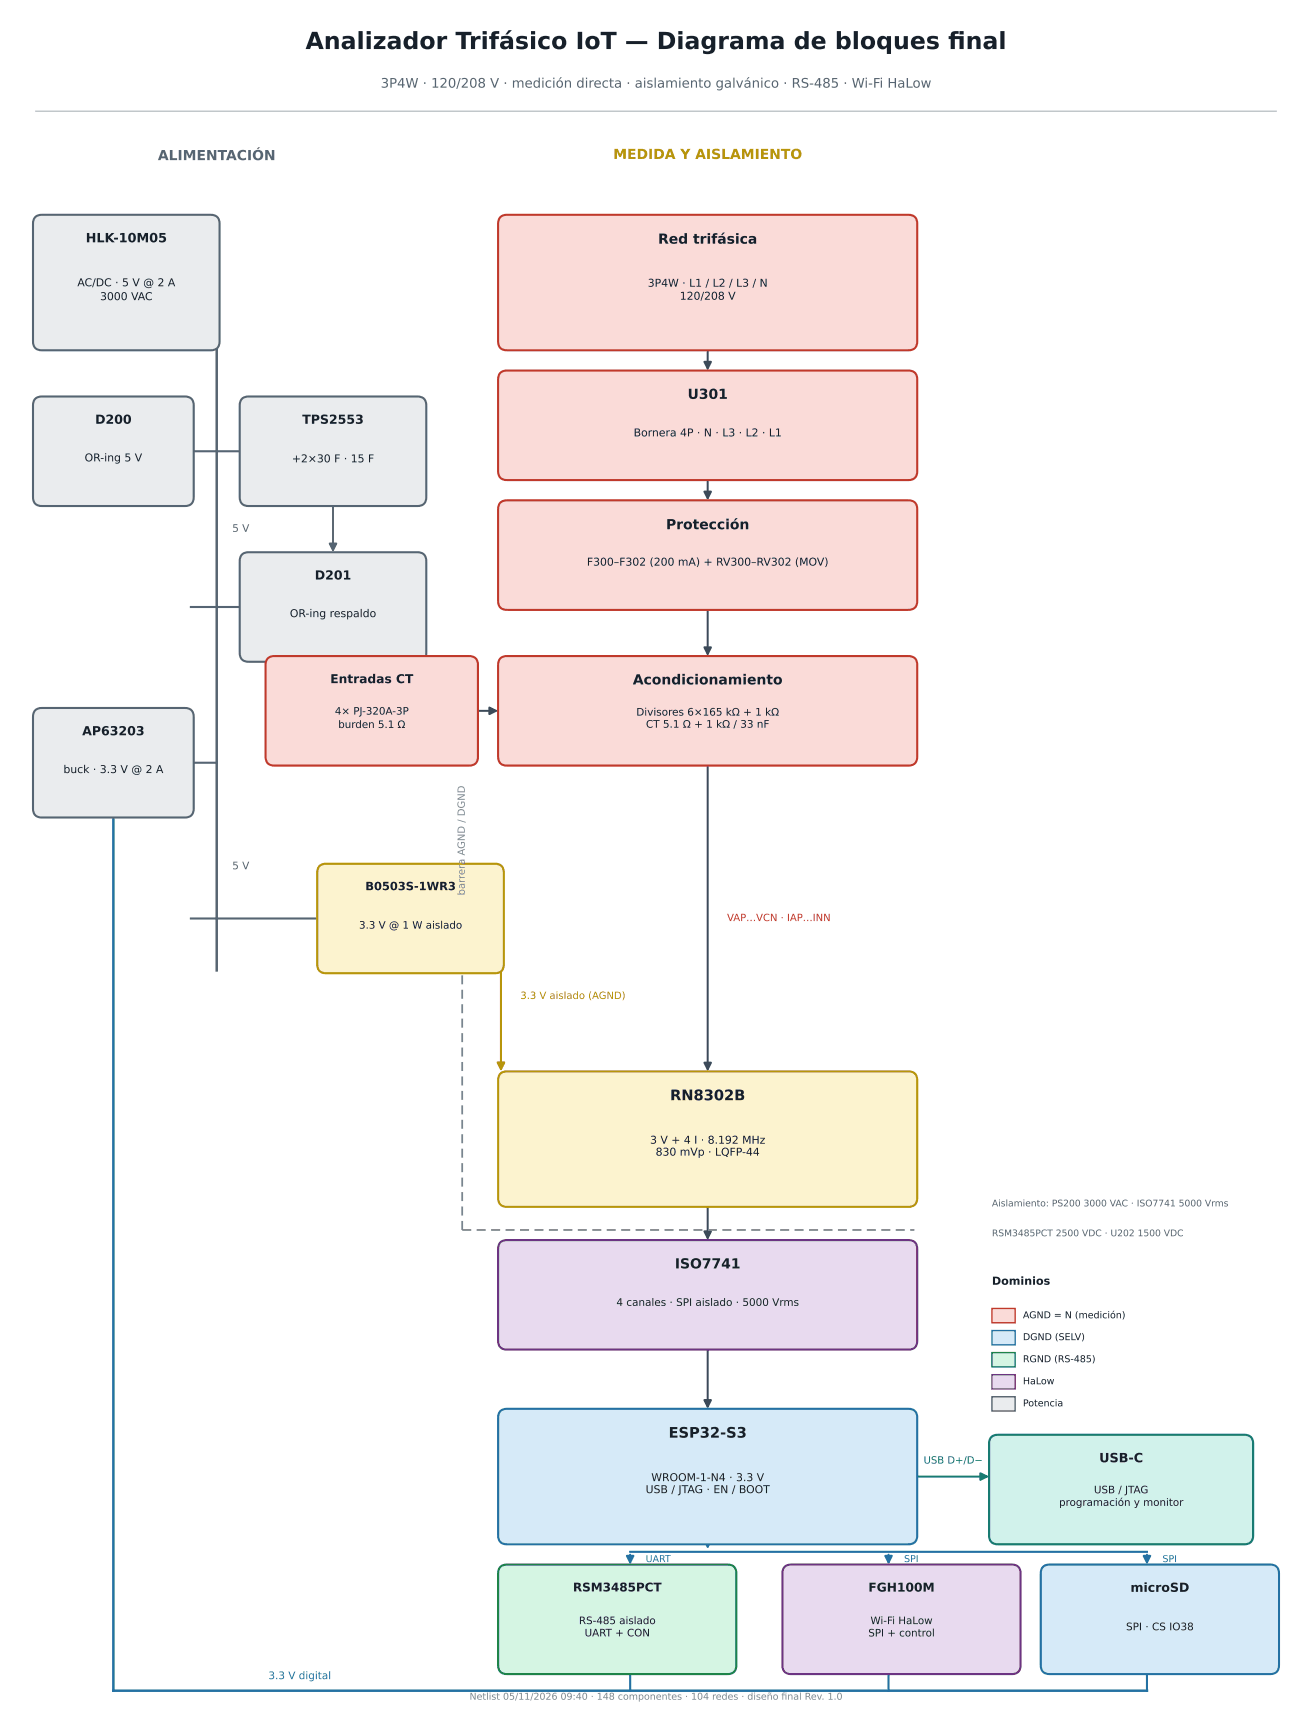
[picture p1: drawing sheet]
<svg xmlns="http://www.w3.org/2000/svg" width="333mm" height="435mm" viewBox="0 0 333 435" stroke-linecap="round" stroke-linejoin="round" font-family="sans-serif">
<path d="M55 71.7v174.7" fill="none" stroke="#566573" stroke-width=".63"/>
<path d="M48.5 114.6h13.1M48.5 154.1h13.1M48.5 193.7h6.5M48.5 233.2h32.8" fill="none" stroke="#566573" stroke-width=".53"/>
<path d="M84.5 128.5v11.2" fill="none" stroke="#566573" stroke-width=".49"/>
<path d="M83.7 138h1.7l-.9 1.7z" fill="#566573" stroke="#566573" stroke-width=".49"/>
<path d="M28.8 206.8v222.5h262.4" fill="none" stroke="#2471a3" stroke-width=".63"/>
<path d="M179.7 88.9v4.6M179.7 121.9v4.6M179.7 154.8v11.2M121.3 180.5h4.6M179.7 194.4v77.1M179.7 306.4v7.9M179.7 342.7v14.5" fill="none" stroke="#34495e" stroke-width=".49"/>
<g fill="#34495e" stroke="#34495e" stroke-width=".49">
<path d="M178.8 91.9h1.7l-.8 1.6z"/>
<path d="M178.8 124.8h1.7l-.8 1.7z"/>
<path d="M178.8 164.4h1.7l-.8 1.6z"/>
<path d="M178.8 269.8h1.7l-.8 1.7z"/>
<path d="M178.8 312.6h1.7l-.8 1.7z"/>
<path d="M178.8 355.5h1.7l-.8 1.7z"/>
<path d="M124.2 179.6l1.7 .9-1.7 .8z"/>
</g>
<path d="M127.2 233.9v37.6" fill="none" stroke="#b7950b" stroke-width=".53"/>
<path d="M126.3 269.8h1.7l-.8 1.7z" fill="#b7950b" stroke="#b7950b" stroke-width=".53"/>
<path d="M160 394h131.2M160 424.3v5M225.6 424.3v5M291.2 424.3v5" fill="none" stroke="#2471a3" stroke-width=".53"/>
<path d="M160 394.7v2M179.7 392.1v.7M225.6 394.7v2M291.2 394.7v2" fill="none" stroke="#2471a3" stroke-width=".49"/>
<g fill="#2471a3" stroke="#2471a3" stroke-width=".49">
<path d="M178.8 391.1h1.7l-.8 1.7z"/>
<path d="M159.1 395h1.7l-.8 1.7z"/>
<path d="M224.7 395h1.7l-.8 1.7z"/>
<path d="M290.3 395h1.7l-.8 1.7z"/>
</g>
<path d="M232.8 374.9h17.8" fill="none" stroke="#117a65" stroke-width=".49"/>
<path d="M248.9 374.1l1.7 .8-1.7 .8z" fill="#117a65" stroke="#117a65" stroke-width=".49"/>
<path d="M117.3 312.3v-92.3M117.3 312.3h114.8" fill="none" stroke="#7f8c8d" stroke-width=".46" stroke-dasharray="2.3 1.4" stroke-linecap="butt"/>
<path d="M9.1 28.2h314.9" fill="none" stroke="#bdc3c7" stroke-width=".35"/>
<g fill="#eaecee" stroke="#566573" stroke-width=".53">
<path d="M9.1 55l1.6-.5h42.7a2.04 2.04 0 0 1 2.3 2.3v29.8a2.04 2.04 0 0 1-2.3 2.3h-42.7a2.04 2.04 0 0 1-2.3-2.3v-29.8a2.21 2.21 0 0 1 .7-1.8z"/>
<path d="M9.1 101.1l1.6-.4h36.2a2.04 2.04 0 0 1 2.3 2.3v23.2a2.04 2.04 0 0 1-2.3 2.3h-36.2a2.04 2.04 0 0 1-2.3-2.3v-23.2a2.21 2.21 0 0 1 .7-1.9z"/>
<path d="M61.6 101.1l1.6-.4h42.7a2.04 2.04 0 0 1 2.3 2.3v23.2a2.04 2.04 0 0 1-2.3 2.3h-42.7a2.04 2.04 0 0 1-2.3-2.3v-23.2a2.21 2.21 0 0 1 .7-1.9z"/>
<path d="M61.6 140.6l1.6-.4h42.7a2.04 2.04 0 0 1 2.3 2.3v23.2a2.04 2.04 0 0 1-2.3 2.3h-42.7a2.04 2.04 0 0 1-2.3-2.3v-23.2a2.21 2.21 0 0 1 .7-1.9z"/>
<path d="M9.1 180.2l1.6-.4h36.2a2.04 2.04 0 0 1 2.3 2.3v23.2a2.04 2.04 0 0 1-2.3 2.3h-36.2a2.04 2.04 0 0 1-2.3-2.3v-23.2a2.21 2.21 0 0 1 .7-1.9z"/>
</g>
<path d="M81.3 219.7l1.5-.4h42.8a2.04 2.04 0 0 1 2.3 2.3v23.2a2.04 2.04 0 0 1-2.3 2.3h-42.8a2.04 2.04 0 0 1-2.3-2.3v-23.2a2.21 2.21 0 0 1 .8-1.9z" fill="#fcf3cf" stroke="#b7950b" stroke-width=".53"/>
<g fill="#fadbd8" stroke="#c0392b" stroke-width=".53">
<path d="M127.2 55l1.6-.5h101.8a2.04 2.04 0 0 1 2.3 2.3v29.8a2.04 2.04 0 0 1-2.3 2.3h-101.8a2.04 2.04 0 0 1-2.3-2.3v-29.8a2.21 2.21 0 0 1 .7-1.8z"/>
<path d="M127.2 94.5l1.6-.4h101.8a2.04 2.04 0 0 1 2.3 2.3v23.2a2.04 2.04 0 0 1-2.3 2.3h-101.8a2.04 2.04 0 0 1-2.3-2.3v-23.2a2.21 2.21 0 0 1 .7-1.9z"/>
<path d="M127.2 127.5l1.6-.5h101.8a2.04 2.04 0 0 1 2.3 2.3v23.2a2.04 2.04 0 0 1-2.3 2.3h-101.8a2.04 2.04 0 0 1-2.3-2.3v-23.2a2.21 2.21 0 0 1 .7-1.8z"/>
<path d="M127.2 167l1.6-.4h101.8a2.04 2.04 0 0 1 2.3 2.3v23.2a2.04 2.04 0 0 1-2.3 2.3h-101.8a2.04 2.04 0 0 1-2.3-2.3v-23.2a2.21 2.21 0 0 1 .7-1.9z"/>
<path d="M68.2 167l1.5-.4h49.3a2.04 2.04 0 0 1 2.3 2.3v23.2a2.04 2.04 0 0 1-2.3 2.3h-49.3a2.04 2.04 0 0 1-2.3-2.3v-23.2a2.21 2.21 0 0 1 .8-1.9z"/>
</g>
<path d="M127.2 272.4l1.6-.4h101.8a2.04 2.04 0 0 1 2.3 2.3v29.8a2.04 2.04 0 0 1-2.3 2.3h-101.8a2.04 2.04 0 0 1-2.3-2.3v-29.8a2.21 2.21 0 0 1 .7-1.9z" fill="#fcf3cf" stroke="#b7950b" stroke-width=".53"/>
<path d="M127.2 315.3l1.6-.4h101.8a2.04 2.04 0 0 1 2.3 2.3v23.2a2.04 2.04 0 0 1-2.3 2.3h-101.8a2.04 2.04 0 0 1-2.3-2.3v-23.2a2.21 2.21 0 0 1 .7-1.9z" fill="#e8daef" stroke="#6c3483" stroke-width=".53"/>
<path d="M127.2 358.1l1.6-.4h101.8a2.04 2.04 0 0 1 2.3 2.3v29.8a2.04 2.04 0 0 1-2.3 2.3h-101.8a2.04 2.04 0 0 1-2.3-2.3v-29.8a2.21 2.21 0 0 1 .7-1.9z" fill="#d6eaf8" stroke="#2471a3" stroke-width=".53"/>
<path d="M127.2 397.7l1.6-.5h55.8a2.04 2.04 0 0 1 2.3 2.3v23.2a2.04 2.04 0 0 1-2.3 2.4h-55.8a2.04 2.04 0 0 1-2.3-2.4v-23.2a2.21 2.21 0 0 1 .7-1.8z" fill="#d5f5e3" stroke="#1e8449" stroke-width=".53"/>
<path d="M199.4 397.7l1.5-.5h55.9a2.04 2.04 0 0 1 2.3 2.3v23.2a2.04 2.04 0 0 1-2.3 2.4h-55.9a2.04 2.04 0 0 1-2.3-2.4v-23.2a2.21 2.21 0 0 1 .8-1.8z" fill="#e8daef" stroke="#6c3483" stroke-width=".53"/>
<path d="M265 397.7l1.5-.5h55.9a2.04 2.04 0 0 1 2.3 2.3v23.2a2.04 2.04 0 0 1-2.3 2.4h-55.9a2.04 2.04 0 0 1-2.3-2.4v-23.2a2.21 2.21 0 0 1 .8-1.8z" fill="#d6eaf8" stroke="#2471a3" stroke-width=".53"/>
<path d="M251.9 364.7l1.5-.4h62.5a2.04 2.04 0 0 1 2.2 2.3v23.2a2.04 2.04 0 0 1-2.2 2.3h-62.5a2.04 2.04 0 0 1-2.3-2.3v-23.2a2.21 2.21 0 0 1 .8-1.9z" fill="#d1f2eb" stroke="#117a65" stroke-width=".53"/>
<path d="M251.8 332.2h5.9v3.7h-5.9z" fill="#fadbd8" stroke="#c0392b" stroke-width=".35"/>
<path d="M251.8 337.8h5.9v3.7h-5.9z" fill="#d6eaf8" stroke="#2471a3" stroke-width=".35"/>
<path d="M251.8 343.4h5.9v3.7h-5.9z" fill="#d5f5e3" stroke="#1e8449" stroke-width=".35"/>
<path d="M251.8 349h5.9v3.7h-5.9z" fill="#e8daef" stroke="#6c3483" stroke-width=".35"/>
<path d="M251.8 354.6h5.9v3.7h-5.9z" fill="#eaecee" stroke="#566573" stroke-width=".35"/>
<g font-size="6" fill="#17202a">
<text x="77.6" y="12.5">Analizador Trifásico IoT — Diagrama de bloques fnal</text>
<text x="240.7" y="12.5">i</text>
</g>
<g font-size="3.7" fill="#17202a">
<text x="170.1" y="279.4">RN8302B</text>
<text x="169.7" y="365">ESP32-S3</text>
</g>
<text font-size="3.5" fill="#566573" x="40.1" y="40.7">ALIMENTACIÓN</text>
<text font-size="3.5" fill="#b7950b" x="155.7" y="40.4">MEDIDA Y AISLAMIENTO</text>
<g font-size="3.5" fill="#17202a">
<text x="167.1" y="61.9">Red trifásica</text>
<text x="174.6" y="101.3">U301</text>
<text x="169.1" y="134.4">Protección</text>
<text x="160.7" y="173.8">Acondicionamiento</text>
<text x="171.3" y="322.1">ISO7741</text>
</g>
<text font-size="3.4" fill="#566573" x="96.6" y="22.3">3P4W · 120/208 V · medición directa · aislamiento galvánico · RS-485 · Wi-Fi HaLow</text>
<g font-size="3.2" fill="#17202a">
<text x="21.8" y="61.5">HLK-10M05</text>
<text x="24.1" y="107.6">D200</text>
<text x="76.7" y="107.6">TPS2553</text>
<text x="79.9" y="147.1">D201</text>
<text x="20.9" y="186.7">AP63203</text>
<text x="279" y="371.3">USB-C</text>
<text x="287" y="404.2">microSD</text>
</g>
<g font-size="3.1" fill="#17202a">
<text x="83.8" y="173.4">Entradas CT</text>
<text x="220.4" y="404.1">FGH100M</text>
</g>
<text font-size="3" fill="#17202a" x="145.5" y="404.1">RSM3485PCT</text>
<text font-size="2.9" fill="#17202a" x="92.7" y="226">B0503S-1WR3</text>
<g font-size="2.8" fill="#17202a">
<text x="19.6" y="72.7">AC/DC · 5 V @ 2 A</text>
<text x="25.4" y="76.2">3000 VAC</text>
<text x="164.4" y="72.8">3P4W · L1 / L2 / L3 / N</text>
<text x="172.6" y="76.1">120/208 V</text>
<text x="160.9" y="110.8">Bornera 4P · N · L3 · L2 · L1</text>
<text x="21.5" y="117.1">OR-ing 5 V</text>
<text x="74.1" y="117.4">+2×30 F · 15 F</text>
<text x="149" y="143.6">F300–F302 (200 mA) + RV300–RV302 (MOV)</text>
<text x="73.6" y="156.7">OR-ing respaldo</text>
<text x="16.1" y="196.3">buck · 3.3 V @ 2 A</text>
<text x="165" y="290.4">3 V + 4 I · 8.192 MHz</text>
<text x="166.5" y="293.4">830 mVp · LQFP-44</text>
<text x="251.8" y="326.2">Dominios</text>
<text x="165.3" y="376.1">WROOM-1-N4 · 3.3 V</text>
<text x="163.9" y="379.1">USB / JTAG · EN / BOOT</text>
</g>
<g font-size="2.6" fill="#566573">
<text x="59" y="135">5 V</text>
<text x="59" y="220.7">5 V</text>
</g>
<g font-size="2.6" fill="#17202a">
<text x="85" y="181.4">4× PJ-320A-3P</text>
<text x="85.9" y="184.8">burden 5.1 Ω</text>
<text x="161.5" y="181.7">Divisores 6×165 kΩ + 1 kΩ</text>
<text x="164" y="184.8">CT 5.1 Ω + 1 kΩ / 33 nF</text>
<text x="91.1" y="235.8">3.3 V @ 1 W aislado</text>
<text x="156.5" y="331.6">4 canales · SPI aislado · 5000 Vrms</text>
<text x="268.9" y="382.3">programación y monitor</text>
<text x="277.7" y="379.1">USB / JTAG</text>
<text x="147" y="412.4">RS-485 aislado</text>
<text x="221" y="412.4">Wi-Fi HaLow</text>
<text x="285.9" y="413.9">SPI · CS IO38</text>
<text x="148.4" y="415.5">UART + CON</text>
<text x="220.4" y="415.5">SPI + control</text>
</g>
<text font-size="2.6" fill="#2471a3" x="68.1" y="426.3">3.3 V digital</text>
<text font-size="2.5" fill="#7f8c8d" x="118" y="227.4" transform="rotate(-90 118 227.4)">barrera AGND / DGND</text>
<text font-size="2.5" fill="#c0392b" x="184.6" y="233.9">VAP…VCN · IAP…INN</text>
<text font-size="2.5" fill="#b7950b" x="132.1" y="253.6">3.3 V aislado (AGND)</text>
<text font-size="2.5" fill="#117a65" x="234.5" y="371.6">USB D+/D−</text>
<g font-size="2.4" fill="#17202a">
<text x="259.7" y="334.7">AGND = N (medición)</text>
<text x="259.7" y="340.3">DGND (SELV)</text>
<text x="259.7" y="345.9">RGND (RS-485)</text>
<text x="259.7" y="351.5">HaLow</text>
<text x="259.7" y="357.1">Potencia</text>
</g>
<g font-size="2.4" fill="#2471a3">
<text x="163.9" y="396.6">UART</text>
<text x="229.5" y="396.6">SPI</text>
<text x="295.1" y="396.6">SPI</text>
</g>
<g font-size="2.4" fill="#7f8c8d">
<text x="119.2" y="431.6">Netlist 05/11/2026 09:40 · 148 componentes · 104 redes · diseño fnal Rev. 1.0</text>
<text x="198.4" y="431.6">i</text>
</g>
<g font-size="2.3" fill="#566573">
<text x="251.8" y="306.3">Aislamiento: PS200 3000 VAC · ISO7741 5000 Vrms</text>
<text x="251.8" y="313.9">RSM3485PCT 2500 VDC · U202 1500 VDC</text>
</g>
</svg>
